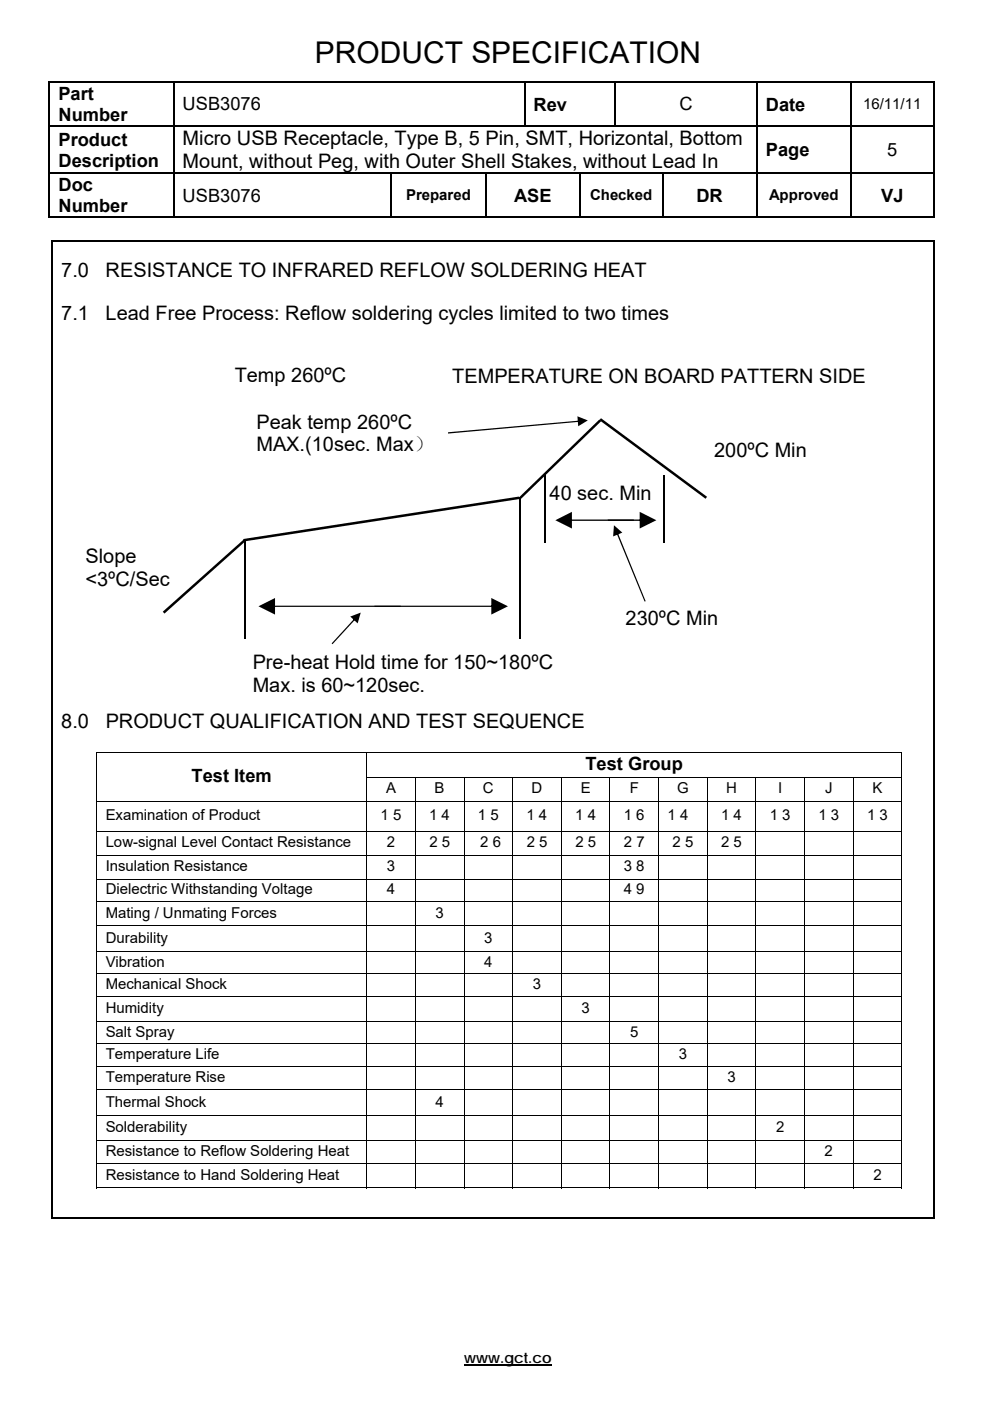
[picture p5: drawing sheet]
<svg xmlns="http://www.w3.org/2000/svg" width="210mm" height="297mm" viewBox="0 0 210 297" stroke-linecap="round" stroke-linejoin="round" font-family="sans-serif">
<g fill="#000">
<path d="M10.3 17.2h.4v.4h-.4zM36.7 17.2h.3v.4h-.3zM111.1 17.2h.3v.4h-.3zM130.4 17.2h.3v.4h-.3zM160.4 17.2h.3v.4h-.3zM180.4 17.2h.3v.4h-.3zM197.9 17.2h.3v.4h-.3zM10.3 26.5h.4v.4h-.4zM10.3 36.6h.4v.4h-.4zM36.7 26.5h.3v.4h-.3zM36.7 36.6h.3v.4h-.3zM82.8 36.6h.4v.4h-.4z"/>
<path d="M102.8 36.6h.4v.4h-.4zM122.9 36.6h.3v.4h-.3zM140.4 36.6h.3v.4h-.3zM160.4 26.5h.3v.4h-.3zM160.4 36.6h.3v.4h-.3zM180.4 26.5h.3v.4h-.3zM180.4 36.6h.3v.4h-.3zM197.9 26.5h.3v.4h-.3zM197.9 36.6h.3v.4h-.3zM10.9 51h.4v.3h-.4zM197.9 45.9h.3v.3h-.3zM197.9 51h.3v.3h-.3z"/>
<path d="M127.5 88.7l22.5 16.6-.4 .4-22.5-16.6zM51.6 114.3l58.5-9 .1 .5-58.5 9zM110.2 105.3l16.9-16.4 .4 .4-16.9 16.4zM34.5 129.7l17.2-15.4 .4 .4-17.2 15.4zM20.4 159.4h.2v.2h-.2zM191.2 159.4h.2v.2h-.2zM20.4 164.8h.2v.1h-.2zM191.2 251.8h.2v.1h-.2zM197.9 258h.3v.4h-.3z"/>
<path d="M95 91.7v.2l27.9-2.5v-.2zM122.5 88.3l.1 2.1 2.1-1.3z"/>
<path d="M128.9 110.2h7.1v.2h-7.1zM135.7 108.5l3.5 1.8-3.5 1.8z"/>
<path d="M121 110.2v.2h13.5v-.2zM117.8 110.3l3.5 1.8v-3.6z"/>
<path d="M75.2 131.1l-4.9 5.3 .2 .2 4.9-5.3zM74.3 130.7l1.6 1.5 .6-2.3z"/>
<path d="M79.4 128.4h25.2v.3h-25.2zM104.2 126.8l3.5 1.7-3.5 1.8z"/>
<path d="M58 128.4v.3h27v-.3zM54.8 128.5l3.5 1.8v-3.5z"/>
<path d="M130.8 113.1l.2-.2 5.9 14.6-.2 .1zM130.2 111.4l1.8 1.5-2 .8z"/>
</g>
<g fill="none" stroke="#000" stroke-width=".34">
<path d="M10.3 17.4h26.4M10.5 17.6v8.9M36.8 17.6v8.9M37 17.4h74.1M111.3 17.6v8.9M111.4 17.4h19M130.5 17.6v8.9M130.7 17.4h29.7M160.5 17.6v8.9M160.7 17.4h19.7M180.5 17.6v8.9M180.7 17.4h17.2"/>
<path d="M198 17.6v8.9M10.5 26.9v9.7M10.5 37v9.2M10.7 26.7h26M10.7 36.8h26M36.8 26.9v9.7M36.8 37v9.2M37 36.8h45.8M83 37v9.2M83.2 36.8h19.6M103 37v9.2M103.2 36.8h19.7"/>
<path d="M123 37v9.2M123.2 36.8h17.2M140.5 37v9.2M140.7 36.8h19.7M160.4 26.7h-123.4M160.5 26.9v9.7M160.5 37v9.2M160.7 26.7h19.7M160.7 36.8h19.7M180.5 26.9v9.7M180.5 37v9.2M180.7 26.7h17.2"/>
<path d="M180.7 36.8h17.2M198 26.9v9.7M198 37v9.2M10.3 46.1h26.4M10.9 51.1h187M11.1 51.3v207.1M37 46.1h45.8M83.2 46.1h19.6M103.2 46.1h19.7M123.2 46.1h17.2M140.7 46.1h19.7M160.7 46.1h19.7"/>
<path d="M180.7 46.1h17.2M198 51.3v207.1M10.9 258.2h187"/>
</g>
<path d="M51.9 114.8v20.6M140.8 100.8v14.3M98.5 289.4h18.5" fill="none" stroke="#000" stroke-width=".28"/>
<g fill="none" stroke="#000" stroke-width=".21">
<path d="M20.4 159.5h171M20.5 159.6v5.2M77.8 159.6v5.2M191.3 159.6v5.2M20.4 169.8h171M20.4 176.3h171M20.5 164.9v4.9M20.5 169.9v6.3M20.5 176.4v4.8M77.7 164.8h113.7M77.8 164.9v4.9M77.8 169.9v6.3"/>
<path d="M77.8 176.4v4.8M88.1 164.9v4.9M88.1 169.9v6.3M88.1 176.4v4.8M98.4 164.9v4.9M98.4 169.9v6.3M98.4 176.4v4.8M108.7 164.9v4.9M108.7 169.9v6.3M108.7 176.4v4.8M119.1 164.9v4.9M119.1 169.9v6.3"/>
<path d="M119.1 176.4v4.8M129.4 164.9v4.9M129.4 169.9v6.3M129.4 176.4v4.8M139.7 164.9v4.9M139.7 169.9v6.3M139.7 176.4v4.8M150 164.9v4.9M150 169.9v6.3M150 176.4v4.8M160.3 164.9v4.9M160.3 169.9v6.3"/>
<path d="M160.3 176.4v4.8M170.6 164.9v4.9M170.6 169.9v6.3M170.6 176.4v4.8M181 164.9v4.9M181 169.9v6.3M181 176.4v4.8M191.3 164.9v4.9M191.3 169.9v6.3M191.3 176.4v4.8M20.4 181.3h171M20.4 186.4h171"/>
<path d="M20.4 191.1h171M20.4 196.3h171M20.5 181.4v4.9M20.5 186.5v4.5M20.5 191.2v5M20.5 196.4v5.3M77.8 181.4v4.9M77.8 186.5v4.5M77.8 191.2v5M77.8 196.4v5.3M88.1 181.4v4.9M88.1 186.5v4.5"/>
<path d="M88.1 191.2v5M88.1 196.4v5.3M98.4 181.4v4.9M98.4 186.5v4.5M98.4 191.2v5M98.4 196.4v5.3M108.7 181.4v4.9M108.7 186.5v4.5M108.7 191.2v5M108.7 196.4v5.3M119.1 181.4v4.9M119.1 186.5v4.5"/>
<path d="M119.1 191.2v5M119.1 196.4v5.3M129.4 181.4v4.9M129.4 186.5v4.5M129.4 191.2v5M129.4 196.4v5.3M139.7 181.4v4.9M139.7 186.5v4.5M139.7 191.2v5M139.7 196.4v5.3M150 181.4v4.9M150 186.5v4.5"/>
<path d="M150 191.2v5M150 196.4v5.3M160.3 181.4v4.9M160.3 186.5v4.5M160.3 191.2v5M160.3 196.4v5.3M170.6 181.4v4.9M170.6 186.5v4.5M170.6 191.2v5M170.6 196.4v5.3M181 181.4v4.9M181 186.5v4.5"/>
<path d="M181 191.2v5M181 196.4v5.3M191.3 181.4v4.9M191.3 186.5v4.5M191.3 191.2v5M191.3 196.4v5.3M20.4 201.8h171M20.4 206.4h171M20.4 211.4h171M20.4 216.6h171M20.5 201.9v4.4M20.5 206.5v4.8"/>
<path d="M20.5 211.5v5M20.5 216.7v4.6M77.8 201.9v4.4M77.8 206.5v4.8M77.8 211.5v5M77.8 216.7v4.6M88.1 201.9v4.4M88.1 206.5v4.8M88.1 211.5v5M88.1 216.7v4.6M98.4 201.9v4.4M98.4 206.5v4.8"/>
<path d="M98.4 211.5v5M98.4 216.7v4.6M108.7 201.9v4.4M108.7 206.5v4.8M108.7 211.5v5M108.7 216.7v4.6M119.1 201.9v4.4M119.1 206.5v4.8M119.1 211.5v5M119.1 216.7v4.6M129.4 201.9v4.4M129.4 206.5v4.8"/>
<path d="M129.4 211.5v5M129.4 216.7v4.6M139.7 201.9v4.4M139.7 206.5v4.8M139.7 211.5v5M139.7 216.7v4.6M150 201.9v4.4M150 206.5v4.8M150 211.5v5M150 216.7v4.6M160.3 201.9v4.4M160.3 206.5v4.8"/>
<path d="M160.3 211.5v5M160.3 216.7v4.6M170.6 201.9v4.4M170.6 206.5v4.8M170.6 211.5v5M170.6 216.7v4.6M181 201.9v4.4M181 206.5v4.8M181 211.5v5M181 216.7v4.6M191.3 201.9v4.4M191.3 206.5v4.8"/>
<path d="M191.3 211.5v5M191.3 216.7v4.6M20.4 221.3h171M20.4 226.2h171M20.4 231.1h171M20.4 236.5h171M20.5 221.4v4.7M20.5 226.3v4.7M20.5 231.2v5.2M20.5 236.6v5.2M77.8 221.4v4.7M77.8 226.3v4.7"/>
<path d="M77.8 231.2v5.2M77.8 236.6v5.2M88.1 221.4v4.7M88.1 226.3v4.7M88.1 231.2v5.2M88.1 236.6v5.2M98.4 221.4v4.7M98.4 226.3v4.7M98.4 231.2v5.2M98.4 236.6v5.2M108.7 221.4v4.7M108.7 226.3v4.7"/>
<path d="M108.7 231.2v5.2M108.7 236.6v5.2M119.1 221.4v4.7M119.1 226.3v4.7M119.1 231.2v5.2M119.1 236.6v5.2M129.4 221.4v4.7M129.4 226.3v4.7M129.4 231.2v5.2M129.4 236.6v5.2M139.7 221.4v4.7M139.7 226.3v4.7"/>
<path d="M139.7 231.2v5.2M139.7 236.6v5.2M150 221.4v4.7M150 226.3v4.7M150 231.2v5.2M150 236.6v5.2M160.3 221.4v4.7M160.3 226.3v4.7M160.3 231.2v5.2M160.3 236.6v5.2M170.6 221.4v4.7M170.6 226.3v4.7"/>
<path d="M170.6 231.2v5.2M170.6 236.6v5.2M181 221.4v4.7M181 226.3v4.7M181 231.2v5.2M181 236.6v5.2M191.3 221.4v4.7M191.3 226.3v4.7M191.3 231.2v5.2M191.3 236.6v5.2M20.4 241.9h171M20.4 246.7h171"/>
<path d="M20.4 251.9h57.3M20.5 242v4.6M20.5 246.8v5.1M77.8 242v4.6M77.8 246.8v5.1M77.9 251.9h10.1M88.1 242v4.6M88.1 246.8v5.1M88.2 251.9h10.1M98.4 242v4.6M98.4 246.8v5.1M98.5 251.9h10.1"/>
<path d="M108.7 242v4.6M108.7 246.8v5.1M108.8 251.9h10.2M119.1 242v4.6M119.1 246.8v5.1M119.1 251.9h10.2M129.4 242v4.6M129.4 246.8v5.1M129.5 251.9h10.1M139.7 242v4.6M139.7 246.8v5.1M139.8 251.9h10.1"/>
<path d="M150 242v4.6M150 246.8v5.1M150.1 251.9h10.2M160.3 242v4.6M160.3 246.8v5.1M160.4 251.9h10.2M170.6 242v4.6M170.6 246.8v5.1M170.7 251.9h10.2M181 242v4.6M181 246.8v5.1M181.1 251.9h10.1"/>
<path d="M191.3 242v4.6M191.3 246.8v5.1"/>
</g>
<path d="M110.4 105.5v29.9M115.7 100.5v14.6" fill="none" stroke="#000" stroke-width=".25"/>
<text font-size="6.3" x="66.8" y="13.4">PRODUCT SPECIFICATION</text>
<g font-size="4.2">
<text x="38.7" y="30.8">Micro USB Receptacle, Type B, 5 Pin, SMT, Horizontal, Bottom</text>
<text x="38.7" y="35.6">Mount, without Peg, with Outer Shell Stakes, without Lead In</text>
<text x="13" y="58.7">7.0</text>
<text x="22.4" y="58.7">RESISTANCE TO INFRARED REFLOW SOLDERING HEAT</text>
<text x="13" y="67.8">7.1</text>
<text x="22.4" y="67.8">Lead Free Process: Reflow soldering cycles limited to two times</text>
<text x="49.8" y="81">Temp 260ºC</text>
<text x="95.9" y="81.2">TEMPERATURE ON BOARD PATTERN SIDE</text>
<text x="54.4" y="91">Peak temp 260ºC</text>
<text x="54.4" y="95.6">MAX.(10sec. Max）</text>
<text x="151.5" y="96.9">200ºC Min</text>
<text x="116.6" y="106.1">40 sec. Min</text>
<text x="18.1" y="119.4">Slope</text>
<text x="18.1" y="124.3">&lt;3ºC/Sec</text>
<text x="132.7" y="132.6">230ºC Min</text>
<text x="53.6" y="141.9">Pre-heat Hold time for 150~180ºC</text>
<text x="53.6" y="146.8">Max. is 60~120sec.</text>
<text x="13" y="154.3">8.0</text>
<text x="22.4" y="154.3">PRODUCT QUALIFICATION AND TEST SEQUENCE</text>
</g>
<g font-size="3.9">
<text x="12.4" y="21.2">Part</text>
<text x="38.7" y="23.4">USB3076</text>
<text x="113.2" y="23.4">Rev</text>
<text x="144.1" y="23.4">C</text>
<text x="162.4" y="23.4">Date</text>
<text x="12.4" y="25.7">Number</text>
<text x="12.4" y="30.9">Product</text>
<text x="12.4" y="35.3">Description</text>
<text x="162.4" y="33.1">Page</text>
<text x="188.2" y="33.1">5</text>
<text x="12.4" y="40.6">Doc</text>
<text x="12.4" y="45">Number</text>
<text x="38.7" y="42.8">USB3076</text>
<text x="109" y="42.8">ASE</text>
<text x="147.7" y="42.8">DR</text>
<text x="186.9" y="42.8">VJ</text>
<text x="40.6" y="165.8">Test Item</text>
<text x="124.2" y="163.2">Test Group</text>
</g>
<g font-size="3.2">
<text x="183.1" y="23.2">16/11/11</text>
<text x="86.1" y="42.5">Prepared</text>
<text x="125.2" y="42.5">Checked</text>
<text x="163.1" y="42.5">Approved</text>
<text x="22.4" y="173.9">Examination of Product</text>
<text x="80.7" y="173.9">1 5</text>
<text x="81.9" y="168.2">A</text>
<text x="91" y="173.9">1 4</text>
<text x="92.2" y="168.2">B</text>
<text x="101.3" y="173.9">1 5</text>
<text x="102.4" y="168.2">C</text>
<text x="111.7" y="173.9">1 4</text>
<text x="112.7" y="168.2">D</text>
<text x="122" y="173.9">1 4</text>
<text x="123.2" y="168.2">E</text>
<text x="132.3" y="173.9">1 6</text>
<text x="133.6" y="168.2">F</text>
<text x="141.6" y="173.9">1 4</text>
<text x="143.6" y="168.2">G</text>
<text x="153" y="173.9">1 4</text>
<text x="154" y="168.2">H</text>
<text x="163.3" y="173.9">1 3</text>
<text x="165" y="168.2">I</text>
<text x="173.6" y="173.9">1 3</text>
<text x="175" y="168.2">J</text>
<text x="183.9" y="173.9">1 3</text>
<text x="185.1" y="168.2">K</text>
<text x="22.4" y="179.6">Low-signal Level Contact Resistance</text>
<text x="82.1" y="179.6">2</text>
<text x="91.1" y="179.6">2 5</text>
<text x="101.8" y="179.6">2 6</text>
<text x="111.7" y="179.6">2 5</text>
<text x="122" y="179.6">2 5</text>
<text x="132.3" y="179.6">2 7</text>
<text x="142.7" y="179.6">2 5</text>
<text x="153" y="179.6">2 5</text>
<text x="22.4" y="184.7">Insulation Resistance</text>
<text x="82.1" y="184.7">3</text>
<text x="132.3" y="184.7">3 8</text>
<text x="22.4" y="189.6">Dielectric Withstanding Voltage</text>
<text x="82" y="189.6">4</text>
<text x="132.3" y="189.6">4 9</text>
<text x="22.4" y="194.5">Mating / Unmating Forces</text>
<text x="92.4" y="194.5">3</text>
<text x="22.4" y="199.9">Durability</text>
<text x="102.7" y="199.9">3</text>
<text x="22.4" y="204.9">Vibration</text>
<text x="22.4" y="209.7">Mechanical Shock</text>
<text x="102.7" y="204.9">4</text>
<text x="113" y="209.7">3</text>
<text x="22.4" y="214.8">Humidity</text>
<text x="123.3" y="214.8">3</text>
<text x="22.4" y="219.8">Salt Spray</text>
<text x="133.6" y="219.8">5</text>
<text x="22.4" y="224.6">Temperature Life</text>
<text x="144" y="224.6">3</text>
<text x="22.4" y="229.5">Temperature Rise</text>
<text x="154.3" y="229.5">3</text>
<text x="22.4" y="234.7">Thermal Shock</text>
<text x="92.4" y="234.7">4</text>
<text x="22.4" y="240.1">Solderability</text>
<text x="22.4" y="245.2">Resistance to Reflow Soldering Heat</text>
<text x="164.6" y="240.1">2</text>
<text x="174.9" y="245.2">2</text>
<text x="22.4" y="250.1">Resistance to Hand Soldering Heat</text>
<text x="185.3" y="250.1">2</text>
<text x="98.5" y="289">www.gct.co</text>
</g>
</svg>
